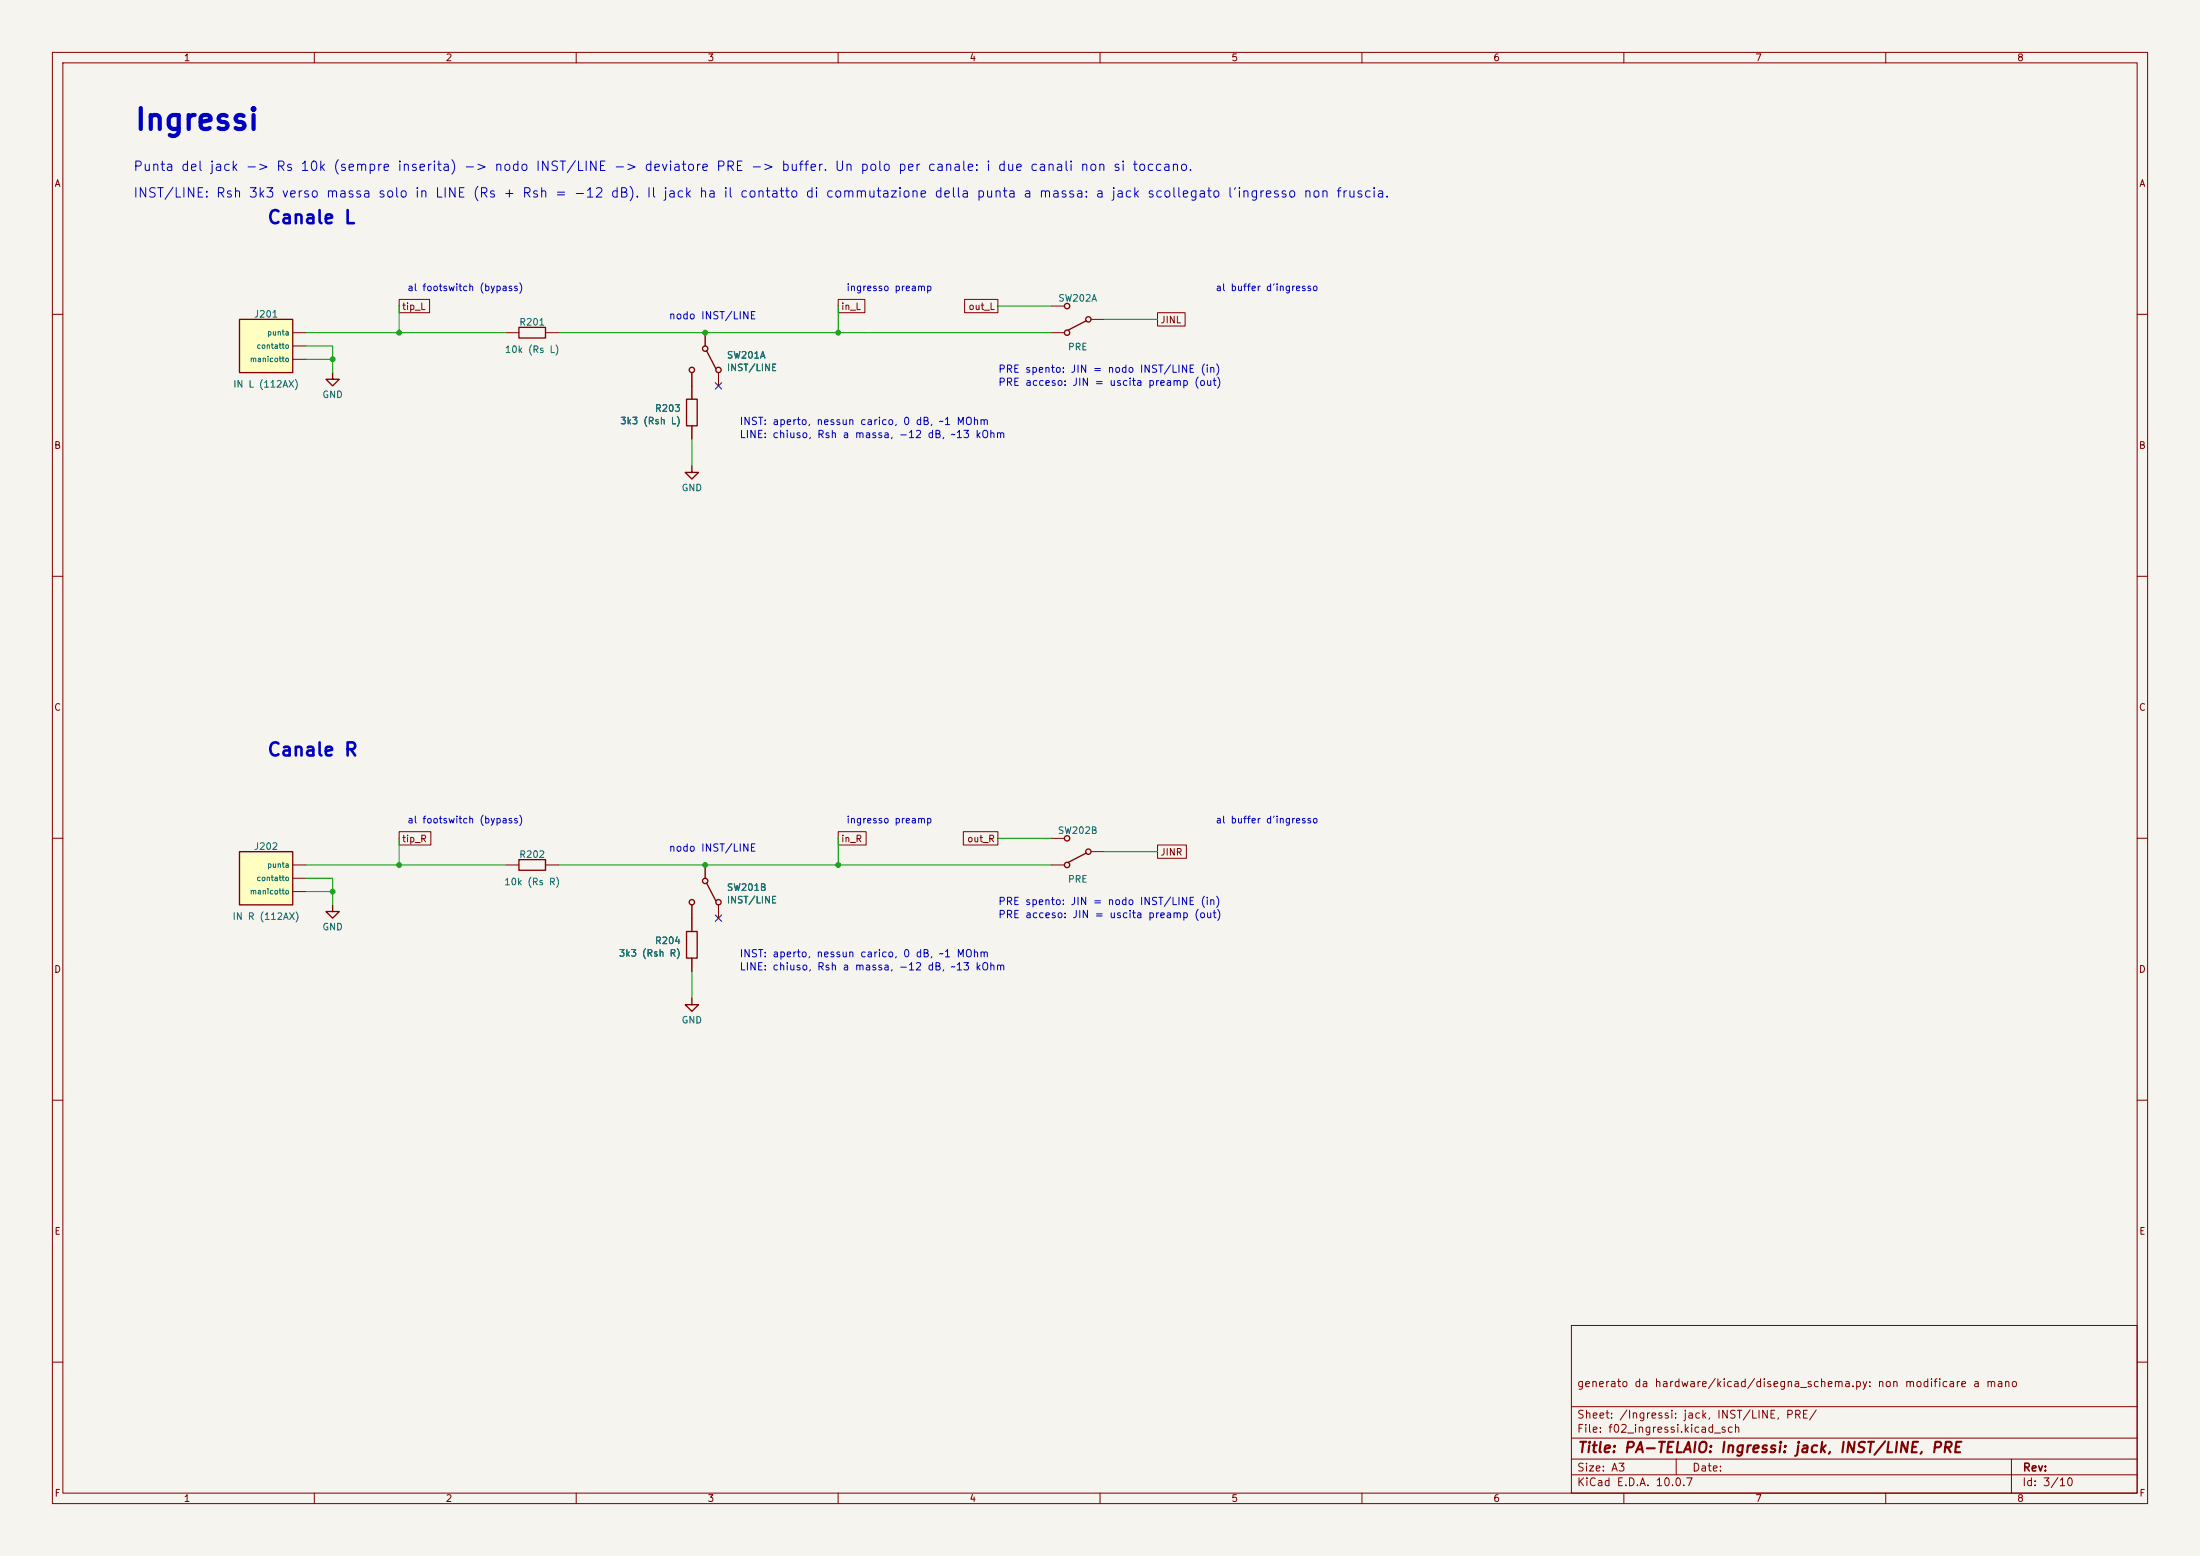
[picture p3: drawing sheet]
<svg xmlns="http://www.w3.org/2000/svg" width="420mm" height="297mm" viewBox="0 0 420 297" stroke-linecap="round" stroke-linejoin="round" font-family="sans-serif">
<path d="M0 0h420v297h-420z" fill="#f5f4ef" stroke="#f5f4ef" stroke-width=".19"/>
<g fill="none" stroke="#840000" stroke-width=".19">
<path d="M10 10h400v277h-400zM12 12h396v273h-396zM60 10v2M110 10v2M160 10v2M210 10v2M260 10v2M310 10v2M360 10v2M200.7 58.4h2.5M10 60h2M132.1 71.1v2.6"/>
<path d="M134.6 63.5v2.5M137.2 71.1v2.6M200.7 63.5h2.5M208.3 61h2.5M408 60h2M10 110h2M408 110h2M10 160h2M408 160h2M96.5 165.1h2.6M104.1 165.1h2.6M132.1 172.7v5.1"/>
<path d="M134.6 165.1v2.5M137.2 172.7v2.6M132.1 182.9v2.5M10 210h2M408 210h2M300 253h108v32h-108zM10 260h2M300 278.5h108M300 274.5h108M300 268.5h108M320 278.5v3M384 278.5v6.5"/>
<path d="M408 260h2M60 285v2M110 285v2M160 285v2M210 285v2M260 285v2M300 281.5h108M310 285v2M360 285v2"/>
</g>
<g fill="none" stroke="#840000" stroke-width=".25">
<path d="M134.9 66.9l1.8 3.5M207.4 61.2l-3.4 1.8M63.5 172.7v1.3h1.3l-1.3 1.3-1.3-1.3h1.3M99.1 164.1h5v2h-5zM131.1 177.8h2v5.1h-2zM134.9 168.5l1.8 3.5"/>
<circle cx="203.7" cy="58.4" r=".51"/>
<circle cx="132.1" cy="70.6" r=".51"/>
<circle cx="134.6" cy="66.5" r=".51"/>
<circle cx="137.2" cy="70.6" r=".51"/>
<circle cx="203.7" cy="63.5" r=".51"/>
<circle cx="207.8" cy="61" r=".51"/>
<circle cx="132.1" cy="172.2" r=".51"/>
<circle cx="134.6" cy="168.1" r=".51"/>
<circle cx="137.2" cy="172.2" r=".51"/>
</g>
<path d="M45.7 162.6h10.2v10.1h-10.2z" fill="#ffffc2"/>
<path d="M63.5 71.1v1.3h1.3l-1.3 1.3-1.3-1.3h1.3M45.7 162.6h10.2v10.1h-10.2zM132.1 190.5v1.3h1.2l-1.2 1.2-1.3-1.2h1.3" fill="none" stroke="#840000" stroke-width=".25"/>
<path d="M55.9 170.2h2.5M55.9 165.1h2.5M55.9 167.6h2.5" fill="none" stroke="#840000" stroke-width=".19"/>
<path d="M45.7 61h10.2v10.1h-10.2z" fill="#ffffc2"/>
<g fill="none" stroke="#840000" stroke-width=".25">
<path d="M45.7 61h10.2v10.1h-10.2zM99.1 62.5h5v2h-5zM131.1 76.2h2v5.1h-2zM132.1 88.9v1.3h1.2l-1.2 1.2-1.3-1.2h1.3M207.4 162.8l-3.4 1.8"/>
<circle cx="203.7" cy="160" r=".51"/>
<circle cx="203.7" cy="165.1" r=".51"/>
<circle cx="207.8" cy="162.6" r=".51"/>
</g>
<g fill="none" stroke="#840000" stroke-width=".19">
<path d="M76.2 57.1h5.8v2.6h-5.8zM160 57.1h5.1v2.6h-5.1zM184.1 57.1h6.4v2.6h-6.4zM221 59.7h5.2v2.5h-5.2zM55.9 68.6h2.5M55.9 63.5h2.5M55.9 66h2.5M96.5 63.5h2.6M104.1 63.5h2.6M132.1 71.1v5.1M134.6 63.5v2.5M137.2 71.1v2.6"/>
<path d="M132.1 81.3v2.5M76.2 158.7h6.1v2.6h-6.1zM160 158.7h5.3v2.6h-5.3zM183.9 158.7h6.6v2.6h-6.6zM132.1 172.7v5.1M134.6 165.1v2.5M137.2 172.7v2.6M200.7 165.1h2.5M200.7 160h2.5M208.3 162.6h2.5M221 161.3h5.5v2.5h-5.5zM132.1 182.9v2.5"/>
</g>
<g fill="none" stroke="#009600" stroke-width=".19">
<path d="M76.2 58.4v5.1M160 58.4v5.1M190.5 58.4h10.2M58.4 66h5.1v5.1M58.4 63.5h38.1M58.4 68.6h5.1M106.7 63.5h94M210.8 61h10.2M132.1 83.8v5.1M58.4 167.6h5.1v5.1M58.4 165.1h38.1M58.4 170.2h5.1"/>
<path d="M76.2 160v5.1M106.7 165.1h94M160 160v5.1M190.5 160h10.2M210.8 162.6h10.2M132.1 185.4v5.1"/>
</g>
<path d="M136.6 73.1l1.2 1.2M137.8 73.1l-1.2 1.2M136.6 174.7l1.2 1.2M137.8 174.7l-1.2 1.2" fill="none" stroke="#000084" stroke-width=".19"/>
<g fill="#009600" stroke="#009600" stroke-width=".19">
<circle cx="76.2" cy="165.1" r=".46"/>
<circle cx="160" cy="165.1" r=".46"/>
<circle cx="134.6" cy="165.1" r=".46"/>
<circle cx="76.2" cy="63.5" r=".46"/>
<circle cx="63.5" cy="68.6" r=".46"/>
<circle cx="63.5" cy="170.2" r=".46"/>
<circle cx="160" cy="63.5" r=".46"/>
<circle cx="134.6" cy="63.5" r=".46"/>
</g>
<text font-size="4" fill="#0000c2" x="25.5" y="25.8">Ingressi</text>
<g font-size="2.5" fill="#0000c2">
<text x="50.9" y="43.4">Canale L</text>
<text x="50.9" y="145">Canale R</text>
</g>
<text font-size="2" fill="#840000" x="301" y="277.8">Title: PA-TELAIO: Ingressi: jack, INST/LINE, PRE</text>
<g font-size="1.8" fill="#0000c2">
<text x="25.3" y="33.1">Punta del jack -&gt; Rs 10k (sempre inserita) -&gt; nodo INST/LINE -&gt; deviatore PRE -&gt; buffer. Un polo per canale: i due canali non si toccano.</text>
<text x="25.3" y="38.2">INST/LINE: Rsh 3k3 verso massa solo in LINE (Rs + Rsh = -12 dB). Il jack ha il contatto di commutazione della punta a massa: a jack scollegato l'ingresso non fruscia.</text>
</g>
<g font-size="1.5" fill="#840000">
<text x="300.9" y="265.1">generato da hardware/kicad/disegna_schema.py: non modificare a mano</text>
<text x="300.9" y="273.8">File: f02_ingressi.kicad_sch</text>
<text x="300.9" y="271.1">Sheet: /Ingressi: jack, INST/LINE, PRE/</text>
<text x="300.9" y="281.2">Size: A3</text>
<text x="322.9" y="281.2">Date:</text>
<text x="386" y="281.2">Rev:</text>
<text x="300.9" y="284">KiCad E.D.A. 10.0.7</text>
<text x="385.9" y="284">Id: 3/10</text>
</g>
<g font-size="1.4" fill="#0000c2">
<text x="127.6" y="61.3">nodo INST/LINE</text>
<text x="190.5" y="71.5">PRE spento: JIN = nodo INST/LINE (in)</text>
<text x="190.5" y="74">PRE acceso: JIN = uscita preamp (out)</text>
<text x="141.1" y="81.5">INST: aperto, nessun carico, 0 dB, ~1 MOhm</text>
<text x="141.1" y="84">LINE: chiuso, Rsh a massa, -12 dB, ~13 kOhm</text>
<text x="127.6" y="162.9">nodo INST/LINE</text>
<text x="190.5" y="173.1">PRE spento: JIN = nodo INST/LINE (in)</text>
<text x="190.5" y="175.6">PRE acceso: JIN = uscita preamp (out)</text>
<text x="141.1" y="183.1">INST: aperto, nessun carico, 0 dB, ~1 MOhm</text>
<text x="141.1" y="185.6">LINE: chiuso, Rsh a massa, -12 dB, ~13 kOhm</text>
</g>
<g font-size="1.3" fill="#840000">
<text x="35" y="12">1</text>
<text x="85" y="12">2</text>
<text x="135" y="12">3</text>
<text x="185" y="12">4</text>
<text x="235" y="12">5</text>
<text x="285" y="12">6</text>
<text x="335" y="12">7</text>
<text x="385" y="12">8</text>
<text x="10.3" y="36">A</text>
<text x="408.3" y="36">A</text>
<text x="76.6" y="59.5">tip_L</text>
<text x="160.5" y="59.5">in_L</text>
<text x="184.8" y="59.5">out_L</text>
<text x="221.4" y="62">JINL</text>
<text x="10.2" y="86">B</text>
<text x="408.2" y="86">B</text>
<text x="10.2" y="136">C</text>
<text x="408.2" y="136">C</text>
<text x="76.6" y="161.1">tip_R</text>
<text x="160.5" y="161.1">in_R</text>
<text x="184.5" y="161.1">out_R</text>
<text x="221.4" y="163.6">JINR</text>
<text x="10.2" y="186">D</text>
<text x="408.2" y="186">D</text>
<text x="10.3" y="236">E</text>
<text x="408.3" y="236">E</text>
<text x="10.3" y="286">F</text>
<text x="35" y="287">1</text>
<text x="85" y="287">2</text>
<text x="135" y="287">3</text>
<text x="185" y="287">4</text>
<text x="235" y="287">5</text>
<text x="285" y="287">6</text>
<text x="335" y="287">7</text>
<text x="385" y="287">8</text>
<text x="408.3" y="286">F</text>
</g>
<g font-size="1.3" fill="#0000c2">
<text x="77.7" y="55.9">al footswitch (bypass)</text>
<text x="161.5" y="55.9">ingresso preamp</text>
<text x="232" y="55.9">al buffer d'ingresso</text>
<text x="77.7" y="157.5">al footswitch (bypass)</text>
<text x="161.5" y="157.5">ingresso preamp</text>
<text x="232" y="157.5">al buffer d'ingresso</text>
</g>
<g font-size="1.3" fill="#006464">
<text x="201.9" y="57.9">SW202A</text>
<text x="48.4" y="60.9">J201</text>
<text x="99" y="62.4">R201</text>
<text x="96.3" y="67.7">10k (Rs L)</text>
<text x="138.7" y="68.7">SW201A</text>
<text x="138.7" y="71.1">INST/LINE</text>
<text x="203.8" y="67.2">PRE</text>
<text x="44.4" y="74.3">IN L (112AX)</text>
<text x="61.4" y="76.3">GND</text>
<text x="118.3" y="81.3">3k3 (Rsh L)</text>
<text x="124.9" y="78.9">R203</text>
<text x="130" y="94.1">GND</text>
<text x="201.8" y="159.5">SW202B</text>
<text x="48.4" y="162.5">J202</text>
<text x="99" y="164">R202</text>
<text x="96.2" y="169.3">10k (Rs R)</text>
<text x="138.7" y="170.3">SW201B</text>
<text x="138.7" y="172.7">INST/LINE</text>
<text x="203.8" y="168.8">PRE</text>
<text x="44.3" y="175.9">IN R (112AX)</text>
<text x="61.4" y="177.9">GND</text>
<text x="118" y="182.9">3k3 (Rsh R)</text>
<text x="124.9" y="180.5">R204</text>
<text x="130" y="195.7">GND</text>
</g>
<g font-size="1" fill="#006464">
<text x="50.9" y="64.3">punta</text>
<text x="47.6" y="69.3">manicotto</text>
<text x="48.9" y="66.8">contatto</text>
<text x="50.9" y="165.9">punta</text>
<text x="47.6" y="170.9">manicotto</text>
<text x="48.9" y="168.4">contatto</text>
</g>
</svg>
